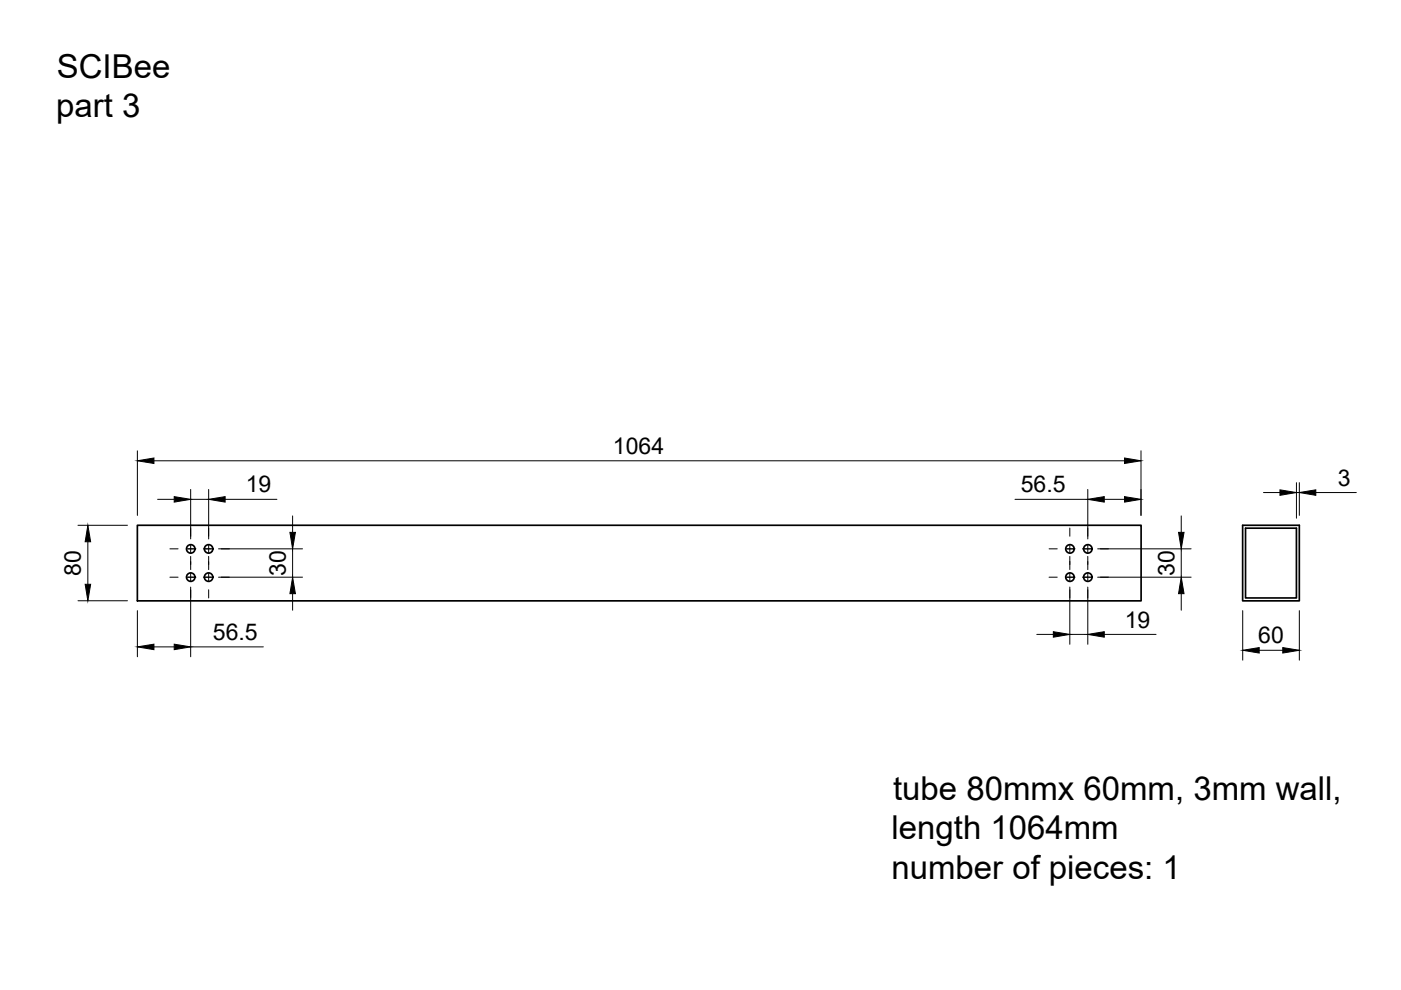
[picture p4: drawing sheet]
<svg xmlns="http://www.w3.org/2000/svg" width="297mm" height="210mm" viewBox="0 0 297 210" stroke-linecap="round" stroke-linejoin="round" font-family="sans-serif">
<!-- layer: Visible -->
<g fill="none" stroke="#000" stroke-width=".36">
<path d="M29.1 111.4h212.8v16h-212.8zM263.5 111.4h12v16h-12zM264.1 112h10.8v14.8h-10.8z"/>
<circle cx="40.4" cy="116.4" r=".9"/>
<circle cx="44.2" cy="116.4" r=".9"/>
<circle cx="226.9" cy="116.4" r=".9"/>
<circle cx="230.6" cy="116.4" r=".9"/>
<circle cx="40.4" cy="122.4" r=".9"/>
<circle cx="44.2" cy="122.4" r=".9"/>
<circle cx="226.9" cy="122.4" r=".9"/>
<circle cx="230.6" cy="122.4" r=".9"/>
</g>
<!-- layer: FD_Dimensions -->
<g fill="none" stroke="#000" stroke-width=".21">
<path d="M29.1 95.6v13.7M32.6 97.7h205.8M241.9 95.6v13.7M16.5 111.4h10.5M18.6 114.9v9M33.4 105.9h3.5M40.4 103.8v10.5M40.4 105.9h3.8M44.2 103.8v10.5M46.3 116.4h17.8M47.7 105.9h11M62 109.4v3.5"/>
<path d="M62 116.4v6M215.2 105.9h15.4M230.6 103.8v10.5M232.7 116.4h19.8M234.1 105.9h4.3M250.4 109.4v3.5M250.4 116.4v6M267.9 104.4h3.5M274.9 102.3v7.6M274.9 104.4h.6M275.5 102.3v7M279 104.4h8.6"/>
<path d="M16.5 127.4h10.5M29.1 129.5v9.7M32.6 137.2h4.3M40.4 124.5v14.7M40.4 137.2h15.4M46.3 122.4h17.8M62 125.9v3.5M219.8 134.5h3.5M226.8 124.5v12.1M226.8 134.5h3.8M230.6 124.5v12.1M232.7 122.4h19.8"/>
<path d="M234.1 134.5h11M250.4 125.9v3.5M263.5 129.5v10.5M267 137.9h5M275.5 129.5v10.5"/>
</g>
<g fill="#000" stroke="#000" stroke-width=".21">
<path d="M29.1 97.7l3.5-.6v1.2zM238.4 97.1l3.5 .6-3.5 .6zM18.6 111.4l.6 3.5h-1.1zM36.9 105.3l3.5 .6-3.5 .6zM44.2 105.9l3.5-.6v1.2zM61.5 112.9h1.1l-.6 3.5zM230.6 105.9l3.5-.6v1.2zM238.4 105.3l3.5 .6-3.5 .6zM249.9 112.9h1.1l-.6 3.5zM271.4 103.9l3.5 .5-3.5 .6zM275.5 104.4l3.5-.5v1.1zM18.1 123.9h1.1l-.6 3.5z"/>
<path d="M29.1 137.2l3.5-.6v1.1zM36.9 136.6l3.5 .6-3.5 .5zM62 122.4l.6 3.5h-1.1zM223.3 133.9l3.5 .6-3.5 .6zM230.6 134.5l3.5-.6v1.2zM250.4 122.4l.6 3.5h-1.1zM263.5 137.9l3.5-.6v1.2zM272 137.3l3.5 .6-3.5 .6z"/>
</g>
<!-- layer: Smart Centers -->
<g fill="none" stroke="#000" stroke-width=".21">
<path d="M36 116.4h1.8M39.5 116.4h2.1M40.4 112v1.7M40.4 115.5v1.8M40.4 118v2.8M43.1 116.4h2M44.2 112v1.7M44.2 115.5v1.8M44.2 118v2.8M46.9 116.4h1.7M222.4 116.4h1.8M225.9 116.4h2"/>
<path d="M226.8 112v1.7M226.8 115.5v1.8M226.8 118v2.8M229.5 116.4h2M230.6 112v1.7M230.6 115.5v1.8M230.6 118v2.8M233.3 116.4h1.7M36 122.4h1.8M39.5 122.4h2.1M40.4 121.5v1.8M40.4 125v1.8"/>
<path d="M43.1 122.4h2M44.2 121.5v1.8M44.2 125v1.8M46.9 122.4h1.7M222.4 122.4h1.8M225.9 122.4h2M226.8 121.5v1.8M226.8 125v1.8M229.5 122.4h2M230.6 121.5v1.8M230.6 125v1.8M233.3 122.4h1.7"/>
</g>
<g font-size="7">
<text x="12.1" y="16.5">SCIBee</text>
<text x="11.9" y="24.8">part 3</text>
<text x="189.4" y="169.5">tube 80mmx 60mm, 3mm wall,</text>
<text x="189" y="177.9">length 1064mm</text>
<text x="189" y="186.3">number of pieces: 1</text>
</g>
<g font-size="4.9">
<text x="129.9" y="96.2">1064</text>
<text x="52.1" y="104.4">19</text>
<text x="216.4" y="104.4">56.5</text>
<text x="283.7" y="103">3</text>
<text x="17.2" y="122.1" transform="rotate(-90 17.2 122.1)">80</text>
<text x="60.6" y="122.1" transform="rotate(-90 60.6 122.1)">30</text>
<text x="249" y="122.1" transform="rotate(-90 249 122.1)">30</text>
<text x="45.1" y="135.7">56.5</text>
<text x="238.5" y="133">19</text>
<text x="266.8" y="136.4">60</text>
</g>
</svg>
